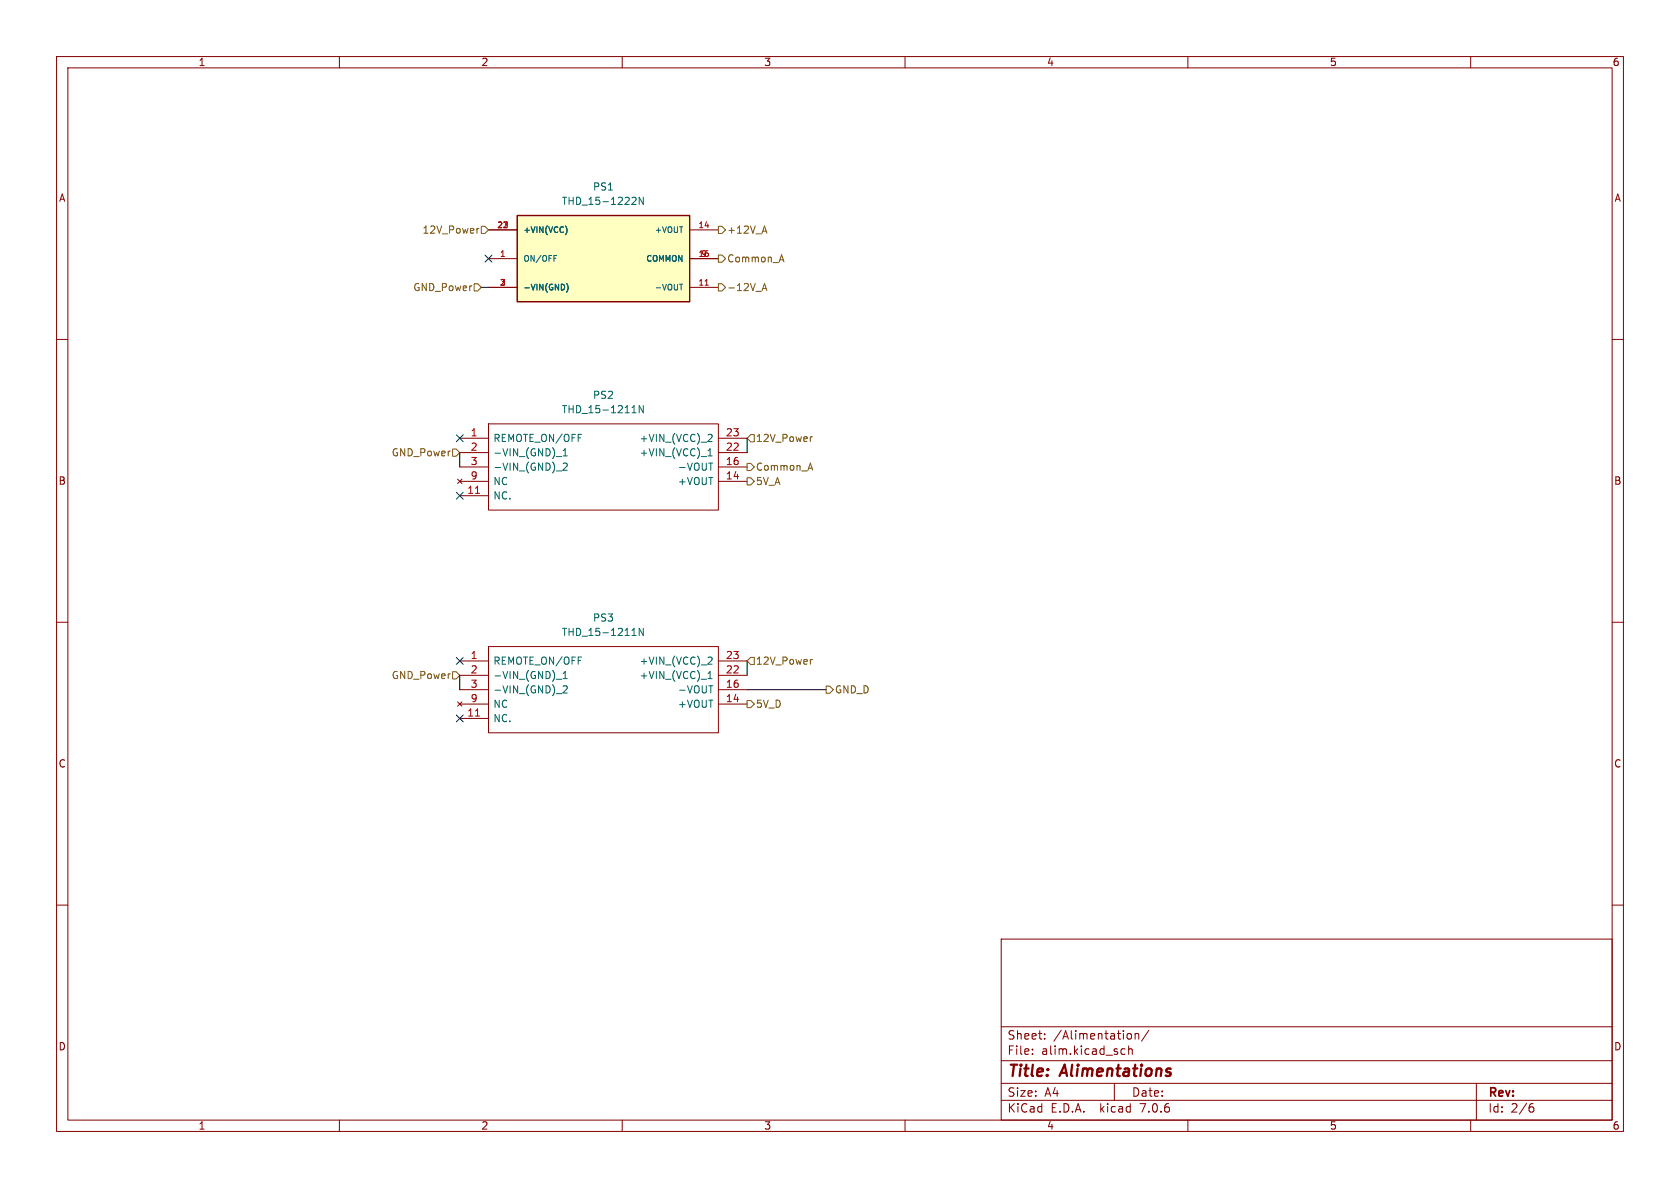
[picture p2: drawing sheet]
<svg xmlns="http://www.w3.org/2000/svg" width="297mm" height="210mm" viewBox="0 0 297 210" stroke-linecap="round" stroke-linejoin="round" font-family="sans-serif">
<g fill="none" stroke="#840000" stroke-width=".18">
<path d="M10 10h277v190h-277zM12 12h273v186h-273zM60 10v2M110 10v2M160 10v2M210 10v2M260 10v2M10 60h2M86.4 45.7h5M86.4 50.8h5M86.4 40.6h5M121.9 45.7h5.1"/>
<path d="M121.9 50.8h5.1M121.9 40.6h5.1M285 60h2M81.3 77.5h5.1M86.4 74.9h40.6v15.3h-40.6zM127 77.5h5.1M80.9 84.7l.8 .8M81.3 87.6h5.1M81.3 85.1h5.1M81.3 82.6h5.1M81.3 80h5.1M81.7 84.7l-.8 .8"/>
<path d="M127 85.1h5.1M127 82.6h5.1M127 80h5.1M10 110h2M81.3 116.8h5.1M81.3 119.4h5.1M86.4 114.3h40.6v15.2h-40.6zM127 116.8h5.1M127 119.4h5.1M285 110h2M80.9 124.1l.8 .7M81.3 127h5.1"/>
<path d="M81.3 124.5h5.1M81.3 121.9h5.1M81.7 124.1l-.8 .7M127 124.5h5.1M127 121.9h5.1M10 160h2M285 160h2M177 166h108v32h-108zM60 198v2M110 198v2M160 198v2M177 194.5h108"/>
<path d="M177 191.5h108M177 187.5h108M177 181.5h108M182.5 186.3v.1M182.5 185.5v.1M184.7 183.6v.1M184.7 182.8v.1M197 191.5v3M198.3 186.3h.6M198.3 185.5h.6M199.5 182.7l.4 .1 .1 .2v.6l-.5 .1M199.5 185.5l.2-.1 .4 .1 .1 .9"/>
<path d="M199.5 184.9v1.5M200.7 182.8l.2-.1 .3 .1 .1 .9M200.7 182.7v1M203.1 182.1l-1.3 2M210 198v2M260 198v2M261 191.5v6.5M270.6 195.7h.3l.3 .3-.1 .5-.5 .1M271 195.1l-.4 .1"/>
</g>
<path d="M124.7 50.4h.5M84.1 87.2h.7M84.1 126.6h.7" fill="none" stroke="#a90000" stroke-width=".18"/>
<g fill="none" stroke="#006464" stroke-width=".18">
<path d="M100 39.9a1.16 1.16 0 0 1 0 1.6M111.9 34.9h.4l.2 .3-.8 .9h.8M113.7 34.9v1.2l-.7-1.2v1.2M97.9 45.6h.4M97.9 45.2h.5M99.8 50.5v.5M100.2 50.1a1.16 1.16 0 0 1 0 1.5M120.1 50.2h.6M99.6 79.7l.3-.4v1.3M111.7 73h.8M113.7 71.7v1.3l-.7-1.3v1.3M125.2 79.7l.3-.4v1.3"/>
<path d="M125.2 76.8h.5l.2 .3-.8 .9h.8M98.4 80.7h.9M98.4 83.3h.9M99.6 82l.4-.1 .3 .3-.8 .9h.8M99.6 80.6h.7M125.2 80.6h.7M125.3 81.9h.7M99.6 119.1l.3-.4v1.3M99.6 120h.7M111.7 112.3h.8M113.7 111.1v1.2l-.7-1.2v1.2M125.2 119.1l.3-.4v1.3"/>
<path d="M125.2 120h.7M125.2 116.2l.5-.1 .2 .4-.8 .9h.8M98.4 120.1h.9M98.4 122.6h.9M99.6 121.4l.4-.2 .3 .4-.8 .9h.8M125.3 121.2h.7"/>
</g>
<path d="M91.4 38.1h30.5v15.2h-30.5z" fill="#ffffc2" stroke="#ffffc2" stroke-width=".18"/>
<path d="M91.4 38.1h30.5v15.2h-30.5z" fill="none" stroke="#840000" stroke-width=".25"/>
<g fill="none" stroke="#725600" stroke-width=".18">
<path d="M135.2 39.9l.4 1.3M83.8 50.2h.7l.6 .6-.6 .6h-.7zM84.7 40.4l-.4 .2M85.1 40h.6l.7 .6-.7 .7h-.6zM127 50.2h.6l.7 .6-.7 .6h-.6zM127 40h.6l.7 .6-.7 .7h-.6zM127 45.1h.6l.7 .6-.7 .7h-.6zM134.7 51.4l.5-1.3 .4 1.3M134.9 51h.6M134.9 40.9h.6M137.9 45.9h.6M138.2 45l.4 1.3"/>
<path d="M80 79.4h.6l.7 .6-.7 .6h-.6zM132.7 76.8h.6v1.3h-.6l-.6-.6zM143.6 77.2l-.3 .2M132.1 84.5h.6l.6 .6-.6 .6h-.6zM132.1 81.9h.6l.6 .7-.6 .6h-.6zM143 82.8h.6M143.3 81.9l.4 1.2M80 118.7h.6l.7 .7-.7 .6h-.6zM132.7 116.2h.6v1.3h-.6l-.6-.7zM143.6 116.6l-.3 .2M132.1 123.8h.6l.6 .7-.6 .6h-.6zM146 121.3h.7l.6 .6-.6 .7h-.7z"/>
</g>
<path d="M85.1 50.8h1.3M132.1 77.5v2.5M81.3 80v2.6M81.3 119.4v2.5M132.1 116.8v2.6M132.1 121.9h13.9" fill="none" stroke="#000" stroke-width=".18"/>
<path d="M85.8 45.1l1.2 1.2M87 45.1l-1.2 1.2M80.7 76.9l1.2 1.2M81.9 76.9l-1.2 1.2M80.7 87l1.2 1.2M81.9 87l-1.2 1.2M80.7 116.2l1.2 1.2M81.9 116.2l-1.2 1.2M80.7 126.4l1.2 1.2M81.9 126.4l-1.2 1.2" fill="none" stroke="#000084" stroke-width=".18"/>
<g font-size="2.8" fill="#840000">
<text x="178" y="190.9">Title:</text>
<text x="187.7" y="190.9">Alimentations</text>
</g>
<g font-size="2.1" fill="#840000">
<text x="178" y="184">Sheet:</text>
<text x="186.2" y="184">/Alimentation/</text>
<text x="178" y="186.7">File:</text>
<text x="184.1" y="186.7">alim.kicad_sch</text>
<text x="178" y="196.9">KiCad</text>
<text x="178" y="194.1">Size:</text>
<text x="184.7" y="194.1">A4</text>
<text x="185.7" y="196.9">E.D.A.</text>
<text x="194.6" y="196.9">kicad</text>
<text x="200" y="194.1">Date:</text>
<text x="201.8" y="196.9">7.0.6</text>
<text x="263" y="194.3">Rev:</text>
<text x="263" y="196.9">Id:</text>
<text x="267.1" y="196.9">2/6</text>
</g>
<g font-size="1.8" fill="#840000">
<text x="35" y="11.9">1</text>
<text x="85" y="11.9">2</text>
<text x="135" y="11.9">3</text>
<text x="185" y="11.9">4</text>
<text x="235" y="11.9">5</text>
<text x="285" y="11.9">6</text>
<text x="10.3" y="35.9">A</text>
<text x="285.3" y="35.9">A</text>
<text x="10.3" y="85.9">B</text>
<text x="285.3" y="85.9">B</text>
<text x="10.3" y="135.9">C</text>
<text x="285.3" y="135.9">C</text>
<text x="10.3" y="185.9">D</text>
<text x="285.3" y="185.9">D</text>
<text x="35" y="199.9">1</text>
<text x="85" y="199.9">2</text>
<text x="135" y="199.9">3</text>
<text x="185" y="199.9">4</text>
<text x="235" y="199.9">5</text>
<text x="285" y="199.9">6</text>
</g>
<g font-size="1.8" fill="#006464">
<text x="104.7" y="33.9">PS1</text>
<text x="99.2" y="36.4">THD_15-1222N</text>
<text x="104.7" y="70.7">PS2</text>
<text x="99.2" y="73.3">THD_15-1211N</text>
<text x="87.1" y="78.3">REMOTE_ON/OFF</text>
<text x="87.1" y="80.9">-VIN_(GND)_1</text>
<text x="87.1" y="83.4">-VIN_(GND)_2</text>
<text x="113" y="80.9">+VIN_(VCC)_1</text>
<text x="113" y="78.3">+VIN_(VCC)_2</text>
<text x="119.7" y="83.4">-VOUT</text>
<text x="87.1" y="88.5">NC.</text>
<text x="87.1" y="86">NC</text>
<text x="119.7" y="86">+VOUT</text>
<text x="99.2" y="112.6">THD_15-1211N</text>
<text x="104.7" y="110.1">PS3</text>
<text x="87.1" y="117.7">REMOTE_ON/OFF</text>
<text x="113" y="117.7">+VIN_(VCC)_2</text>
<text x="87.1" y="120.2">-VIN_(GND)_1</text>
<text x="87.1" y="122.8">-VIN_(GND)_2</text>
<text x="87.1" y="125.3">NC</text>
<text x="113" y="120.2">+VIN_(VCC)_1</text>
<text x="119.7" y="125.3">+VOUT</text>
<text x="119.7" y="122.8">-VOUT</text>
<text x="87.1" y="127.9">NC.</text>
</g>
<g font-size="1.8" fill="#725600">
<text x="74.6" y="41.5">12V_Power</text>
<text x="128.5" y="41.5">+12V_A</text>
<text x="128.5" y="46.6">Common_A</text>
<text x="73" y="51.7">GND_Power</text>
<text x="128.5" y="51.7">-12V_A</text>
<text x="69.2" y="80.9">GND_Power</text>
<text x="133.5" y="83.4">Common_A</text>
<text x="133.5" y="78.3">12V_Power</text>
<text x="133.5" y="86">5V_A</text>
<text x="133.5" y="117.7">12V_Power</text>
<text x="69.2" y="120.2">GND_Power</text>
<text x="133.5" y="125.3">5V_D</text>
<text x="147.5" y="122.8">GND_D</text>
</g>
<g font-size="1.8" fill="#a90000">
<text x="83.1" y="77.2">1</text>
<text x="128.2" y="77.2">23</text>
<text x="83.1" y="79.8">2</text>
<text x="83.1" y="82.3">3</text>
<text x="128.2" y="82.3">16</text>
<text x="128.2" y="79.8">22</text>
<text x="82.5" y="87.4">11</text>
<text x="83.1" y="84.8">9</text>
<text x="128.2" y="84.8">14</text>
<text x="83.1" y="116.6">1</text>
<text x="83.1" y="119.1">2</text>
<text x="128.2" y="119.1">22</text>
<text x="128.2" y="116.6">23</text>
<text x="83.1" y="121.7">3</text>
<text x="83.1" y="124.2">9</text>
<text x="128.2" y="124.2">14</text>
<text x="128.2" y="121.7">16</text>
<text x="82.5" y="126.7">11</text>
</g>
<g font-size="1.4" fill="#a90000">
<text x="87.8" y="40.4">22</text>
<text x="88.6" y="40.4">3</text>
<text x="123.4" y="40.4">14</text>
<text x="88.3" y="45.5">1</text>
<text x="123.4" y="45.5">16</text>
<text x="123.8" y="45.5">9</text>
<text x="88.3" y="50.5">2</text>
<text x="123.4" y="50.5">11</text>
</g>
<g font-size="1.4" fill="#006464">
<text x="92.5" y="41.4">+VIN(VCC)</text>
<text x="115.6" y="41.4">+VOUT</text>
<text x="92.5" y="46.5">ON/OFF</text>
<text x="114.1" y="46.5">COMMON</text>
<text x="92.5" y="51.5">-VIN(GND)</text>
<text x="115.6" y="51.5">-VOUT</text>
</g>
</svg>
